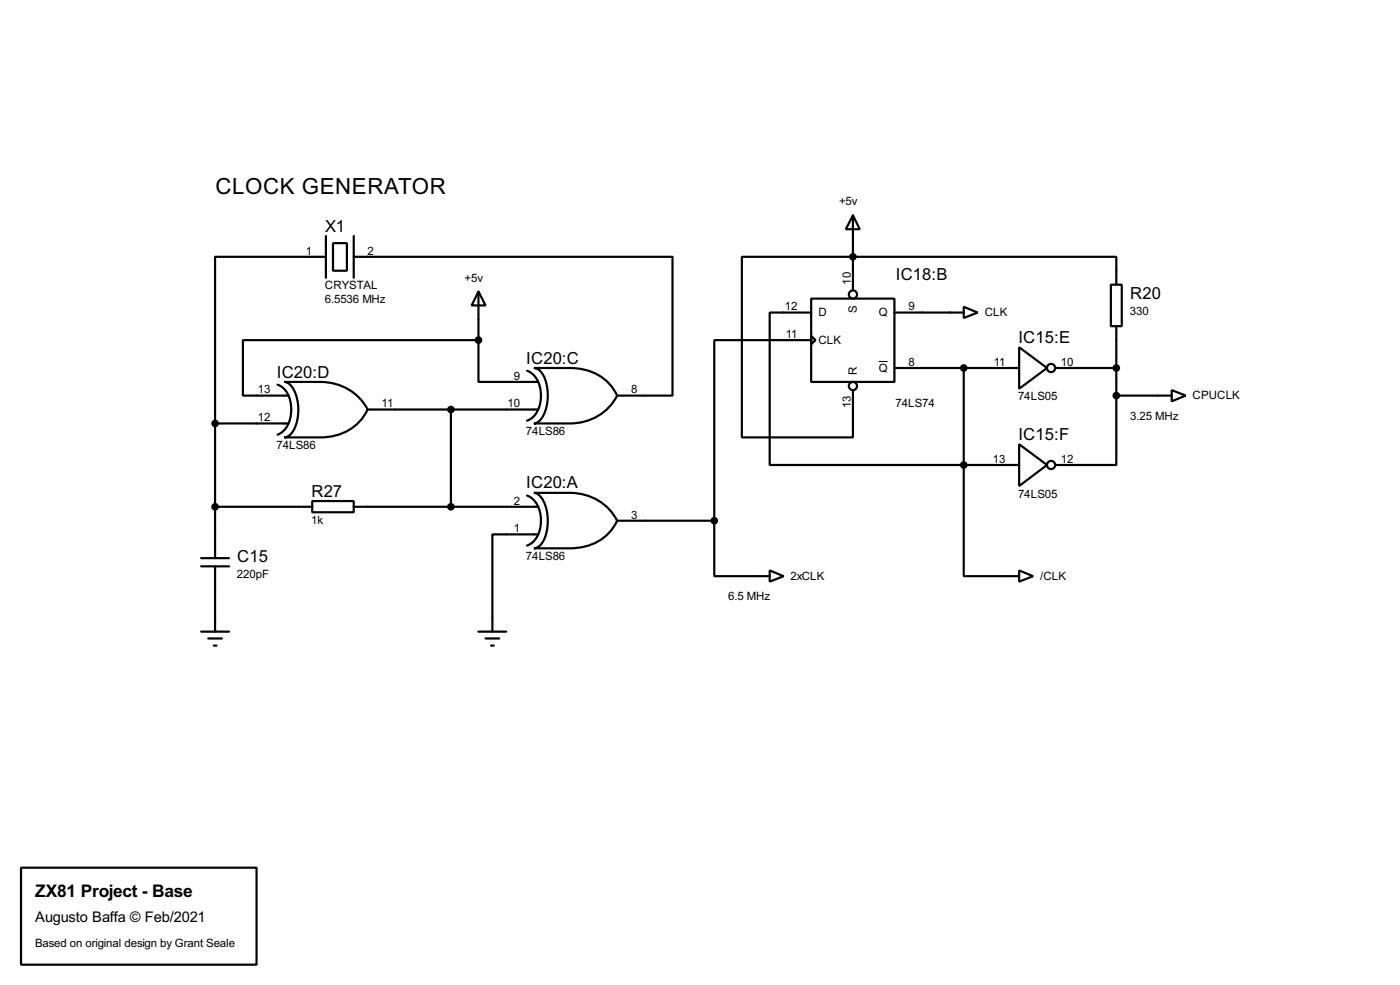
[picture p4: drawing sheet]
<svg xmlns="http://www.w3.org/2000/svg" width="256mm" height="180mm" viewBox="0 0 256 180" stroke-linecap="round" stroke-linejoin="round" font-family="sans-serif">
<g fill="none" stroke="#000" stroke-width=".4">
<path d="M156.3 39.4l1.2 2.6h-2.5zM156.3 39.4v13.7M59.7 47h-20.3v30.5M59.7 43.2v7.7M61 44.5h2.6v5.1h-2.6zM64.8 47h58.4v25.4h-10.1M64.8 43.2v7.7M87.7 53.4l1.3 2.5h-2.6zM87.7 53.4v8.9M148.6 54.7h15.3v15.2h-15.3zM148.6 57.2h-7.6v27.9h35.6M163.9 57.2h12.7"/>
<path d="M176.6 56.2l2.5 1-2.5 1zM203.5 52.1h2v7.6h-2zM204.5 52.1v-5.1h-68.6v33.1h20.4v-8.7M204.5 59.7v12.7M39.4 77.5v24.7M39.4 77.5h13.5M50.9 70.4a4.5 4.5 0 0 1 2.5 4.6 4.6 4.6 0 0 1-2.5 4.6M52.1 69.9h6.6a9.6 9.6 0 0 1 8.7 5.1 9.1 9.1 0 0 1-8.7 5.1h-6.6a2.57 2.57 0 0 0 2.1-2.2 8.3 8.3 0 0 0-.7-7.1l-.9-.8zM67.4 75h31.2M82.6 75v17.8M87.7 62.3h-43.2v10.1h8.4M87.7 62.3v7.6h10.9"/>
<path d="M96.6 67.9a4.6 4.6 0 0 1 2.5 4.5 4.6 4.6 0 0 1-2.5 4.6M97.8 67.4h6.6a9.1 9.1 0 0 1 8.7 5 9.5 9.5 0 0 1-8.7 5.1h-6.6a2.29 2.29 0 0 0 1.8-1.5 8.5 8.5 0 0 0-.4-7.9l-.9-.7zM148.6 61.5l.8 .8-.8 .7zM148.6 62.3h-17.7v33M163.9 67.4h22.8M176.6 67.4v17.7M186.7 63.6l5.1 3.8-5.1 3.8zM193.3 67.4h11.2M204.5 72.4v12.7h-11.2M204.5 72.4h10.2M214.7 71.4l2.5 1-2.5 1.1zM39.4 92.8h17.8"/>
<path d="M57.2 91.7h7.6v2.1h-7.6zM64.8 92.8h33.8M96.6 90.7a4.6 4.6 0 0 1 2.5 4.6 4.6 4.6 0 0 1-2.5 4.6M97.8 90.2h6.6a9.5 9.5 0 0 1 8.7 5.1 9 9 0 0 1-8.7 5.1h-6.6a2.52 2.52 0 0 0 2.1-2.2 8.5 8.5 0 0 0-.7-7.1l-.9-.8zM98.6 97.8h-8.4v17.8M113.1 95.3h17.8M130.9 95.3v10.2h10.1M176.6 85.1v20.4h10.1M176.6 85.1h10.1M186.7 81.3l5.1 3.8-5.1 3.9zM36.9 103.7h5.1M36.9 102.2h5.1"/>
<path d="M36.9 115.6h5.1M38.2 116.9h2.5M39.2 118.2h.5M39.4 103.7v11.9M87.7 115.6h5.1M89 116.9h2.5M90 118.2h.5M141 104.4l2.6 1.1-2.6 1zM186.7 104.4l2.6 1.1-2.6 1zM3.9 158.8h43.1v17.8h-43.1z"/>
<circle cx="156.2" cy="53.9" r=".75"/>
<circle cx="156.2" cy="70.7" r=".75"/>
<circle cx="192.5" cy="67.4" r=".75"/>
<circle cx="192.5" cy="85.1" r=".75"/>
</g>
<path d="M161 66.2h1.6" fill="none" stroke="#000" stroke-width=".18"/>
<g fill="#000" stroke="#000" stroke-width=".4">
<circle cx="156.2" cy="47" r=".5"/>
<circle cx="39.4" cy="77.5" r=".5"/>
<circle cx="82.6" cy="75" r=".5"/>
<circle cx="87.6" cy="62.3" r=".5"/>
<circle cx="176.5" cy="67.4" r=".5"/>
<circle cx="204.5" cy="72.4" r=".5"/>
<circle cx="204.5" cy="67.4" r=".5"/>
<circle cx="39.4" cy="92.8" r=".5"/>
<circle cx="82.6" cy="92.8" r=".5"/>
<circle cx="130.8" cy="95.3" r=".5"/>
<circle cx="176.5" cy="85.1" r=".5"/>
</g>
<text font-size="4.6" x="39.5" y="35.5">CLOCK GENERATOR</text>
<text font-size="3.6" x="6.5" y="164.2">ZX81 Project - Base</text>
<g font-size="3.4">
<text x="59.6" y="42.4">X1</text>
<text x="164.1" y="51.3">IC18:B</text>
<text x="207.1" y="54.7">R20</text>
<text x="186.6" y="62.8">IC15:E</text>
<text x="50.7" y="69.1">IC20:D</text>
<text x="96.4" y="66.6">IC20:C</text>
<text x="186.6" y="80.5">IC15:F</text>
<text x="96.4" y="89.4">IC20:A</text>
<text x="57.1" y="90.9">R27</text>
<text x="43.5" y="102.9">C15</text>
</g>
<text font-size="3" x="6.4" y="168.8">Augusto Baffa © Feb/2021</text>
<g font-size="2.4">
<text x="153.7" y="37.6">+5v</text>
<text x="56.1" y="46.6">1</text>
<text x="67.4" y="46.6">2</text>
<text x="59.5" y="52.9">CRYSTAL</text>
<text x="85.1" y="51.5">+5v</text>
<text x="155.9" y="52.1" transform="rotate(-90 155.9 52.1)">10</text>
<text x="59.5" y="55.4">6.5536 MHz</text>
<text x="143.8" y="56.8">12</text>
<text x="149.9" y="57.9">D</text>
<text x="157" y="57.3" transform="rotate(-90 157 57.3)">S</text>
<text x="161" y="57.9">Q</text>
<text x="166.4" y="56.8">9</text>
<text x="180.4" y="57.9">CLK</text>
<text x="207" y="57.6">330</text>
<text x="144" y="61.9">11</text>
<text x="149.9" y="63">CLK</text>
<text x="47.3" y="72">13</text>
<text x="94.2" y="69.5">9</text>
<text x="115.6" y="72">8</text>
<text x="157" y="68.6" transform="rotate(-90 157 68.6)">R</text>
<text x="161" y="68.1">Q</text>
<text x="166.4" y="67">8</text>
<text x="182" y="67">11</text>
<text x="194.4" y="67">10</text>
<text x="47.3" y="77.1">12</text>
<text x="69.9" y="74.6">11</text>
<text x="93" y="74.6">10</text>
<text x="155.9" y="74.7" transform="rotate(-90 155.9 74.7)">13</text>
<text x="164.1" y="74.5">74LS74</text>
<text x="186.5" y="73.3">74LS05</text>
<text x="207.1" y="76.9">3.25 MHz</text>
<text x="218.5" y="73.1">CPUCLK</text>
<text x="50.7" y="82.2">74LS86</text>
<text x="96.4" y="79.6">74LS86</text>
<text x="181.9" y="84.7">13</text>
<text x="194.4" y="84.7">12</text>
<text x="57" y="95.9">1k</text>
<text x="94.2" y="92.4">2</text>
<text x="115.6" y="94.9">3</text>
<text x="186.5" y="91.1">74LS05</text>
<text x="94.2" y="97.4">1</text>
<text x="43.4" y="105.9">220pF</text>
<text x="96.4" y="102.5">74LS86</text>
<text x="144.8" y="106.2">2xCLK</text>
<text x="190.6" y="106.2">/CLK</text>
<text x="133.4" y="109.9">6.5 MHz</text>
<text x="6.4" y="173.4">Based on original design by Grant Seale</text>
</g>
</svg>
